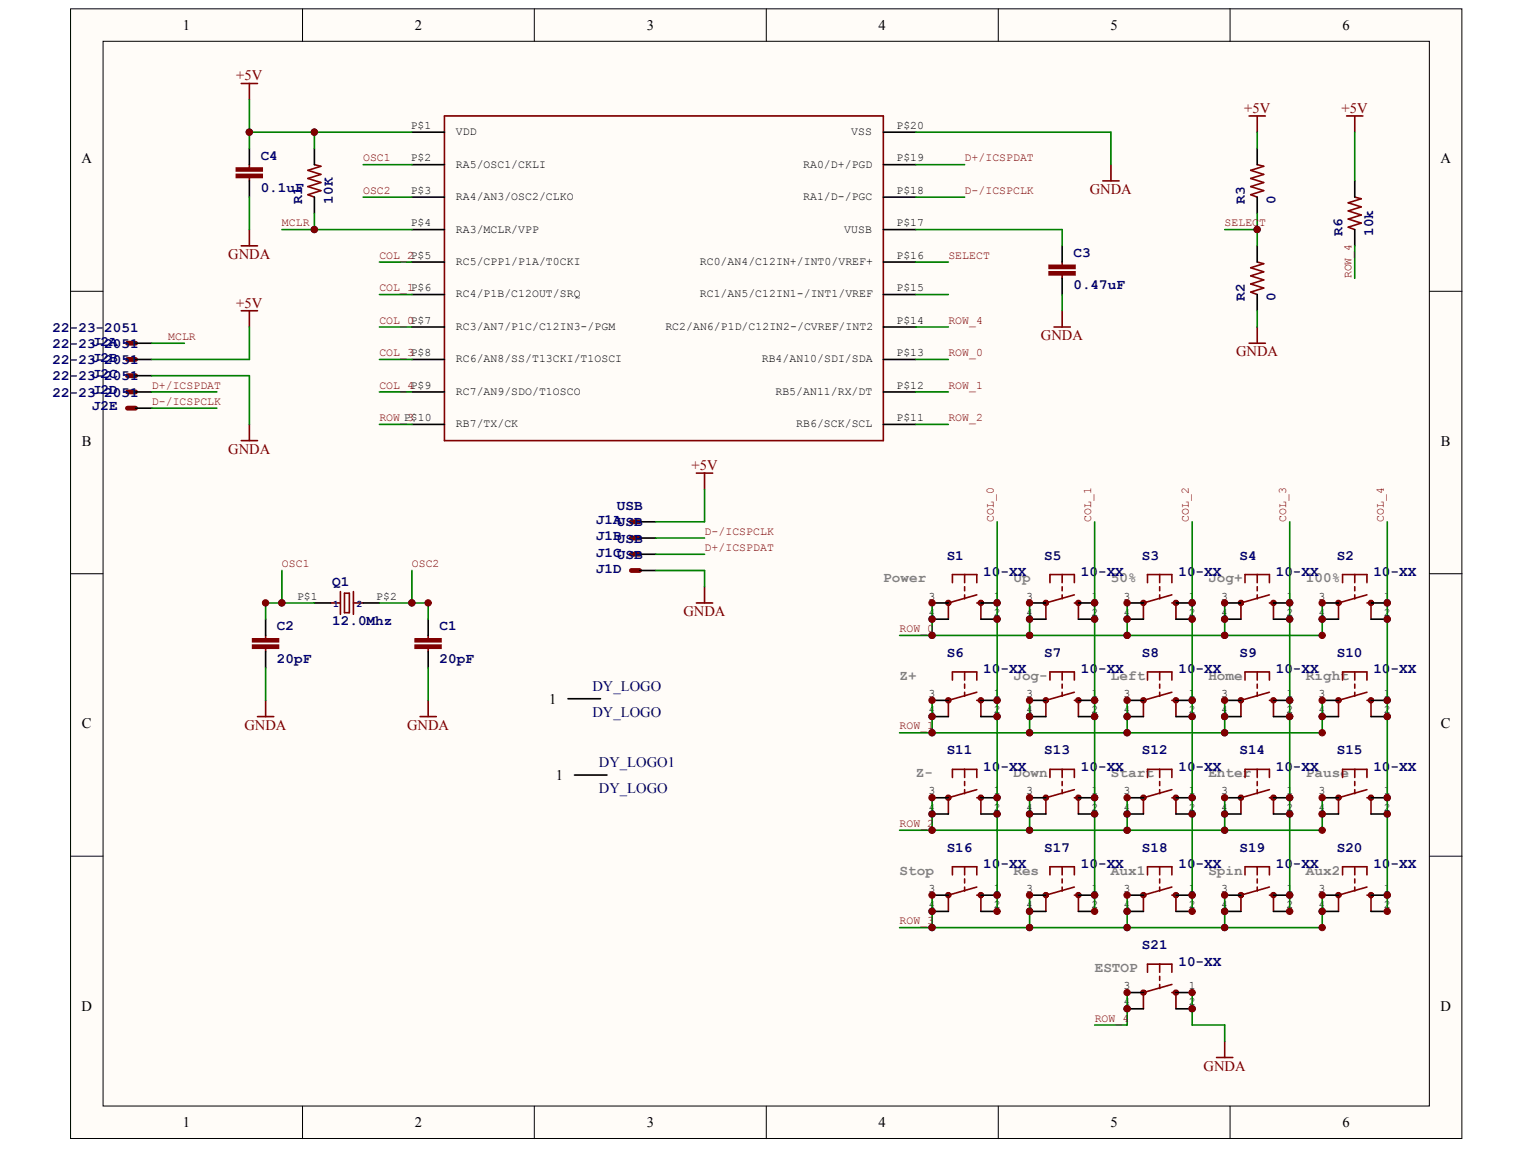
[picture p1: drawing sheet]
# Altium project CNC_Remote.PrjPcb
1 sheet, 35 parts. Net scope: global (net labels, ports and power ports of the same name join across sheets).
Board file: CNC_Remote.PcbDoc

## Sheet CNC_Remote.SchDoc
size 217 x 176 mm; DrawnBy: Mr. Thach

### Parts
C1  20pF  [C0805]
C2  20pF  [C0805]
C3  0.47uF  [C0805]
C4  0.1uF  [C0805]
DY_LOGO  DY_LOGO  [DY_logo]
DY_LOGO1  DY_LOGO  [DY_logo]
J1  USB  [22-23-2041]  (parts A,B,C,D of 4)
J2  22-23-2051  [22-23-2051]  (parts A,B,C,D,E of 5)
Q1  12.0Mhz  [HC49/US]
R1  10K  [R0805]
R2  0  [R0805]
R3  0  [R0805]
R6  10k  [R0805]
S1  10-XX  [B3F-10XX]
S2  10-XX  [B3F-10XX]
S3  10-XX  [B3F-10XX]
S4  10-XX  [B3F-10XX]
S5  10-XX  [B3F-10XX]
S6  10-XX  [B3F-10XX]
S7  10-XX  [B3F-10XX]
S8  10-XX  [B3F-10XX]
S9  10-XX  [B3F-10XX]
S10  10-XX  [B3F-10XX]
S11  10-XX  [B3F-10XX]
S12  10-XX  [B3F-10XX]
S13  10-XX  [B3F-10XX]
S14  10-XX  [B3F-10XX]
S15  10-XX  [B3F-10XX]
S16  10-XX  [B3F-10XX]
S17  10-XX  [B3F-10XX]
S18  10-XX  [B3F-10XX]
S19  10-XX  [B3F-10XX]
S20  10-XX  [B3F-10XX]
S21  10-XX  [B3F-10XX]
U1  PIC18F1*K50SOIC  [SOIC-20]  (value not drawn)

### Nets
+5V: C4.1 J1.1(S) J2.2(S) R1.2 R3.2 R6.2 U1.P$1(VDD)
GNDA: C1.2 C2.2 C3.2 C4.2 J1.4(S) J2.3(S) R2.1 S21.1(S) S21.2(S1) U1.P$20(VSS)
COL_0: S1.1(S) S1.2(S1) S6.1(S) S6.2(S1) S11.1(S) S11.2(S1) S16.1(S) S16.2(S1) U1.P$7(RC3/AN7/P1C/C12IN3-/PGM)
COL_1: S5.1(S) S5.2(S1) S7.1(S) S7.2(S1) S13.1(S) S13.2(S1) S17.1(S) S17.2(S1) U1.P$6(RC4/P1B/C12OUT/SRQ)
COL_2: S3.1(S) S3.2(S1) S8.1(S) S8.2(S1) S12.1(S) S12.2(S1) S18.1(S) S18.2(S1) U1.P$5(RC5/CPP1/P1A/T0CKI)
COL_3: S4.1(S) S4.2(S1) S9.1(S) S9.2(S1) S14.1(S) S14.2(S1) S19.1(S) S19.2(S1) U1.P$8(RC6/AN8/SS/T13CKI/T1OSCI)
COL_4: S2.1(S) S2.2(S1) S10.1(S) S10.2(S1) S15.1(S) S15.2(S1) S20.1(S) S20.2(S1) U1.P$9(RC7/AN9/SDO/T1OSCO)
D+/ICSPDAT: J1.3(S) J2.4(S) U1.P$19(RA0/D+/PGD)
D-/ICSPCLK: J1.2(S) J2.5(S) U1.P$18(RA1/D-/PGC)
MCLR: J2.1(S) R1.1 U1.P$4(RA3/MCLR/VPP)
OSC1: C2.1 Q1.P$1 U1.P$2(RA5/OSC1/CKLI)
OSC2: C1.1 Q1.P$2 U1.P$3(RA4/AN3/OSC2/CLKO)
ROW_0: S1.3(P) S1.4(P1) S2.3(P) S2.4(P1) S3.3(P) S3.4(P1) S4.3(P) S4.4(P1) S5.3(P) S5.4(P1) U1.P$13(RB4/AN10/SDI/SDA)
ROW_1: S6.3(P) S6.4(P1) S7.3(P) S7.4(P1) S8.3(P) S8.4(P1) S9.3(P) S9.4(P1) S10.3(P) S10.4(P1) U1.P$12(RB5/AN11/RX/DT)
ROW_2: S11.3(P) S11.4(P1) S12.3(P) S12.4(P1) S13.3(P) S13.4(P1) S14.3(P) S14.4(P1) S15.3(P) S15.4(P1) U1.P$11(RB6/SCK/SCL)
ROW_3: S16.3(P) S16.4(P1) S17.3(P) S17.4(P1) S18.3(P) S18.4(P1) S19.3(P) S19.4(P1) S20.3(P) S20.4(P1) U1.P$10(RB7/TX/CK)
ROW_4: R6.1 S21.3(P) S21.4(P1) U1.P$14(RC2/AN6/P1D/C12IN2-/CVREF/INT2)
SELECT: R2.2 R3.1 U1.P$16(RC0/AN4/C12IN+/INT0/VREF+)
NetC3_1: C3.1 U1.P$17(VUSB)

Not connected (* = marked no-connect by the designer): DY_LOGO 1; DY_LOGO1 1; U1 P$15(RC1/AN5/C12IN1-/INT1/VREF)

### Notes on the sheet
- (near S1) Power
- Up
- (near S3) 50%
- (near S4) Jog+
- (near S2) 100%
- Z+
- (near S7) Jog-
- (near S8) Left
- (near S9) Home
- (near S10) Right
- (near S11) Z-
- (near S13) Down
- (near S12) Start
- (near S14) Enter
- (near S15) Pause
- (near S16) Stop
- (near S17) Res
- (near S18) Aux1
- (near S19) Spin
- (near S20) Aux2
- (near S21) ESTOP
